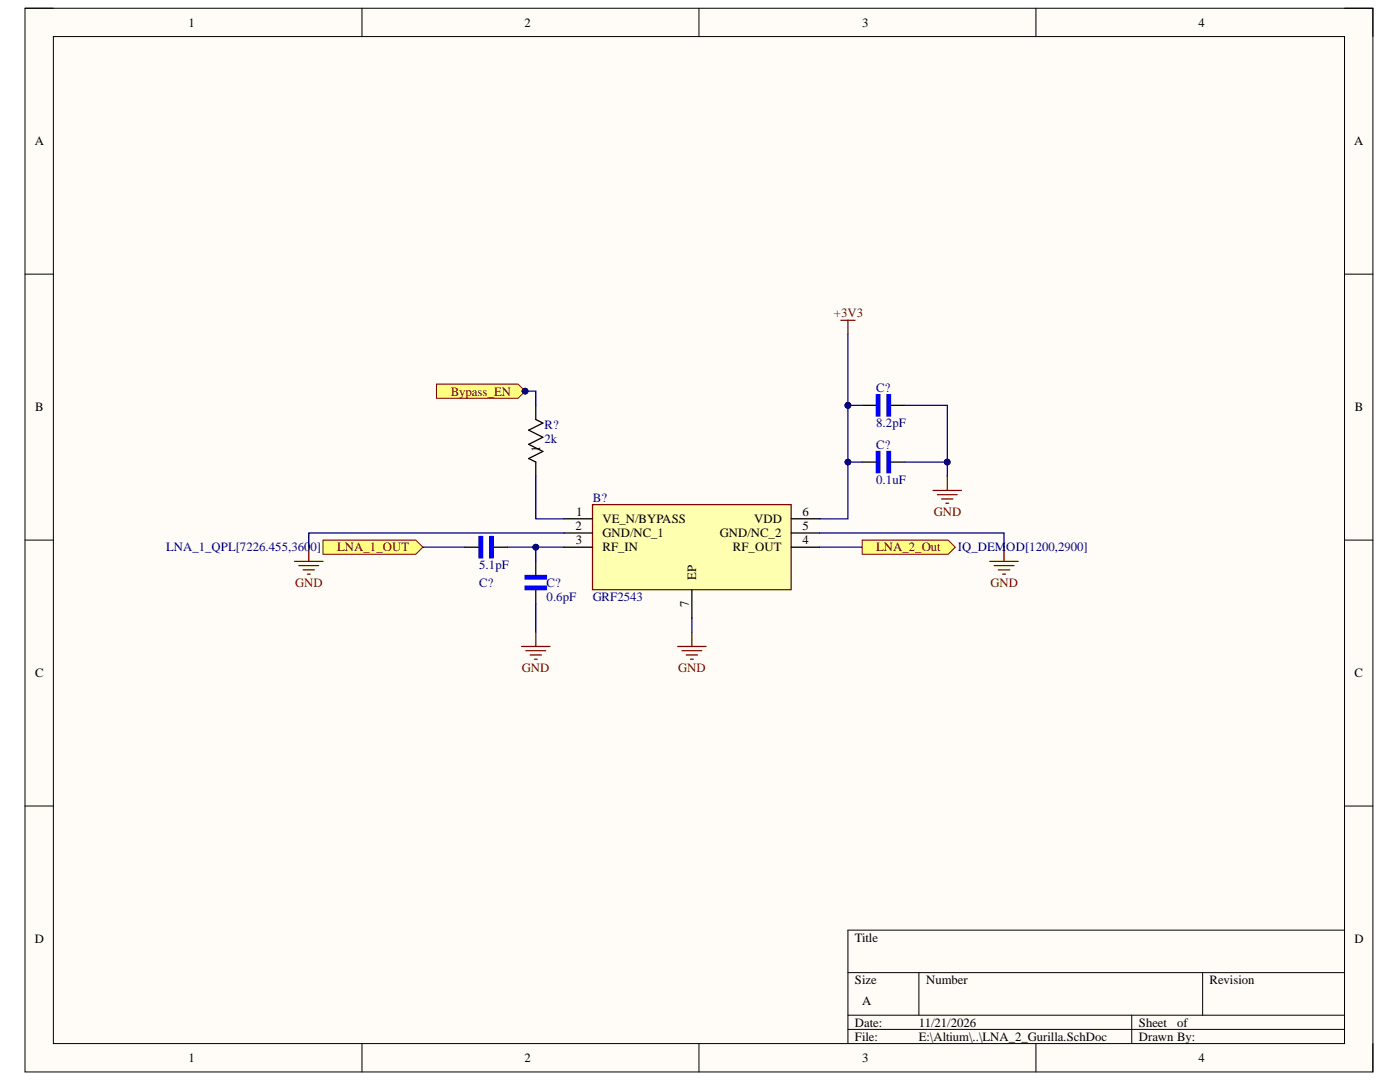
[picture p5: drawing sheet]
<svg xmlns="http://www.w3.org/2000/svg" width="279mm" height="216mm" viewBox="0 0 279 216" stroke-linecap="round" stroke-linejoin="round" font-family="sans-serif">
<path d="M5 1.6h269v212.3h-269z" fill-rule="evenodd" fill="#fffcf8"/>
<path d="M5 1.6h269v212.3h-269z" fill="none" stroke="#000" stroke-width=".2"/>
<path d="M10.7 7.3h257.6v200.9h-257.6z" fill-rule="evenodd" fill="#fffcf8"/>
<g fill="none" stroke="#000" stroke-width=".2">
<path d="M5 1.6h5.7M10.7 7.3h257.6v200.9h-257.6zM72.2 1.6v5.7M139.5 1.6v5.7M206.7 1.6v5.7M268.3 1.6h5.7v5.7M5 54.7h5.7M268.3 54.7h5.7M5 107.8h5.7M268.3 107.8h5.7M5 160.8h5.7M268.3 160.8h5.7"/>
<path d="M169.2 194.1h99.1M183.4 194.1v8.5M240 194.1v8.5M268.3 185.6h-99.1v22.6M72.2 208.2v5.7M139.5 208.2v5.7M169.2 202.6h99.1M169.2 205.4h99.1M206.7 208.2v5.7M225.9 202.6v5.6M274 208.2v5.7"/>
</g>
<path d="M118.3 100.7h39.6v17h-39.6z" fill-rule="evenodd" fill="#ffffb0"/>
<path d="M58.8 112h5.7M59.6 112.9h4M60.5 113.7h2.3M61.3 114.6h.6M61.6 109.2v2.8M118.3 100.7h39.6v17h-39.6zM197.5 112h5.7M198.4 112.9h4M199.2 113.7h2.3M200.1 114.6h.6M200.4 109.2v2.8" fill="none" stroke="#800000" stroke-width=".25"/>
<path d="M112.6 103.5h5.7M112.6 106.4h5.7M112.6 109.2h5.7M138.1 117.7v5.6M157.9 103.5h5.7M157.9 106.4h5.7M157.9 109.2h5.7" fill="none" stroke="#000" stroke-width=".25"/>
<path d="M95.6 107.1h.7v4.2h-.7z" fill-rule="evenodd" fill="#00f"/>
<path d="M95.6 107.1h.7v4.2h-.7z" fill="none" stroke="#00f" stroke-width=".25"/>
<path d="M97.7 107.1h.7v4.2h-.7z" fill-rule="evenodd" fill="#00f"/>
<path d="M97.7 107.1h.7v4.2h-.7z" fill="none" stroke="#00f" stroke-width=".25"/>
<path d="M92.8 109.2h2.8M98.4 109.2h2.9" fill="none" stroke="#000" stroke-width=".25"/>
<path d="M104.8 117h4.3v.7h-4.3z" fill-rule="evenodd" fill="#00f"/>
<path d="M104.8 117h4.3v.7h-4.3z" fill="none" stroke="#00f" stroke-width=".25"/>
<path d="M104.8 114.8h4.3v.7h-4.3z" fill-rule="evenodd" fill="#00f"/>
<path d="M104.8 114.8h4.3v.7h-4.3z" fill="none" stroke="#00f" stroke-width=".25"/>
<path d="M106.9 112v2.8M106.9 117.7v2.8" fill="none" stroke="#000" stroke-width=".25"/>
<path d="M174.9 90.1h.7v4.2h-.7z" fill-rule="evenodd" fill="#00f"/>
<path d="M174.9 90.1h.7v4.2h-.7z" fill="none" stroke="#00f" stroke-width=".25"/>
<path d="M177 90.1h.7v4.2h-.7z" fill-rule="evenodd" fill="#00f"/>
<path d="M177 90.1h.7v4.2h-.7z" fill="none" stroke="#00f" stroke-width=".25"/>
<path d="M172.1 92.2h2.8M177.7 92.2h2.9" fill="none" stroke="#000" stroke-width=".25"/>
<path d="M174.9 78.8h.7v4.2h-.7z" fill-rule="evenodd" fill="#00f"/>
<path d="M174.9 78.8h.7v4.2h-.7z" fill="none" stroke="#00f" stroke-width=".25"/>
<path d="M177 78.8h.7v4.2h-.7z" fill-rule="evenodd" fill="#00f"/>
<path d="M177 78.8h.7v4.2h-.7z" fill="none" stroke="#00f" stroke-width=".25"/>
<path d="M106.9 80.9v2.8l1.4 .7-2.8 1.4 2.8 1.4-2.8 1.5 2.8 1.4-2.8 1.4 1.4 .7v2.8M172.1 80.9h2.8M177.7 80.9h2.9" fill="none" stroke="#000" stroke-width=".25"/>
<path d="M167.8 63.9h2.8M169.2 63.9v2.8M186.2 97.9h5.7M187.1 98.7h3.9M187.9 99.6h2.3M189 95v2.9M188.8 100.4h.5M104.1 129h5.7M104.9 129.8h4M105.8 130.7h2.3M106.6 131.5h.6M106.9 126.2v2.8" fill="none" stroke="#800000" stroke-width=".25"/>
<path d="M64.5 107.8h18.5l1.4 1.4-1.4 1.4h-18.5z" fill-rule="evenodd" fill="#ffff80"/>
<path d="M64.5 107.8h18.5l1.4 1.4-1.4 1.4h-18.5z" fill="none" stroke="#800000" stroke-width=".2"/>
<path d="M172.1 107.8h17.1l1.4 1.4-1.4 1.4h-17.1z" fill-rule="evenodd" fill="#ffff80"/>
<path d="M172.1 107.8h17.1l1.4 1.4-1.4 1.4h-17.1z" fill="none" stroke="#800000" stroke-width=".2"/>
<path d="M87.1 76.6h16.3l1.4 1.5-1.4 1.4h-16.3z" fill-rule="evenodd" fill="#ffff80"/>
<path d="M87.1 76.6h16.3l1.4 1.5-1.4 1.4h-16.3z" fill="none" stroke="#800000" stroke-width=".2"/>
<circle cx="104.8" cy="78.1" r=".57" fill="#000080"/>
<circle cx="104.8" cy="78.1" r=".57" fill="none" stroke="#000080" stroke-width=".2"/>
<path d="M135.2 129h5.7M136.1 129.8h4M136.9 130.7h2.3M137.8 131.5h.6M138.1 126.2v2.8" fill="none" stroke="#800000" stroke-width=".25"/>
<path d="M106.9 109.2v2.8M112.6 106.4h-51v2.8M163.6 106.4h36.8v2.8" fill="none" stroke="#000080" stroke-width=".25"/>
<circle cx="106.9" cy="109.2" r=".57" fill="#000080"/>
<circle cx="106.9" cy="109.2" r=".57" fill="none" stroke="#000080" stroke-width=".2"/>
<path d="M169.2 92.2h2.9M106.9 120.5v5.7" fill="none" stroke="#000080" stroke-width=".25"/>
<circle cx="169.2" cy="92.2" r=".57" fill="#000080"/>
<circle cx="169.2" cy="92.2" r=".57" fill="none" stroke="#000080" stroke-width=".2"/>
<path d="M180.6 92.2h8.4" fill="none" stroke="#000080" stroke-width=".25"/>
<circle cx="189" cy="92.2" r=".57" fill="#000080"/>
<circle cx="189" cy="92.2" r=".57" fill="none" stroke="#000080" stroke-width=".2"/>
<path d="M169.2 80.9h2.9" fill="none" stroke="#000080" stroke-width=".25"/>
<circle cx="169.2" cy="80.9" r=".57" fill="#000080"/>
<circle cx="169.2" cy="80.9" r=".57" fill="none" stroke="#000080" stroke-width=".2"/>
<path d="M169.2 66.7v14.2" fill="none" stroke="#000080" stroke-width=".25"/>
<circle cx="169.2" cy="80.9" r=".57" fill="#000080"/>
<circle cx="169.2" cy="80.9" r=".57" fill="none" stroke="#000080" stroke-width=".2"/>
<path d="M104.1 78.1h2.8v2.8M106.9 95v8.5h5.7M163.6 109.2h8.5" fill="none" stroke="#000080" stroke-width=".25"/>
<circle cx="104.8" cy="78.1" r=".57" fill="#000080"/>
<circle cx="104.8" cy="78.1" r=".57" fill="none" stroke="#000080" stroke-width=".2"/>
<path d="M101.3 109.2h11.3M138.1 123.3v2.9" fill="none" stroke="#000080" stroke-width=".25"/>
<circle cx="106.9" cy="109.2" r=".57" fill="#000080"/>
<circle cx="106.9" cy="109.2" r=".57" fill="none" stroke="#000080" stroke-width=".2"/>
<path d="M169.2 80.9v22.6h-5.6" fill="none" stroke="#000080" stroke-width=".25"/>
<circle cx="169.2" cy="92.2" r=".57" fill="#000080"/>
<circle cx="169.2" cy="92.2" r=".57" fill="none" stroke="#000080" stroke-width=".2"/>
<circle cx="169.2" cy="80.9" r=".57" fill="#000080"/>
<circle cx="169.2" cy="80.9" r=".57" fill="none" stroke="#000080" stroke-width=".2"/>
<path d="M180.6 80.9h8.4v14.1" fill="none" stroke="#000080" stroke-width=".25"/>
<circle cx="189" cy="92.2" r=".57" fill="#000080"/>
<circle cx="189" cy="92.2" r=".57" fill="none" stroke="#000080" stroke-width=".2"/>
<path d="M84.4 109.2h8.4" fill="none" stroke="#000080" stroke-width=".25"/>
<g font-size="2.5">
<text x="37.6" y="5.3">1</text>
<text x="104.7" y="5.3">2</text>
<text x="172.1" y="5.3">3</text>
<text x="239.2" y="5.3">4</text>
<text x="6.9" y="29">A</text>
<text x="270.2" y="29">A</text>
<text x="7" y="82.1">B</text>
<text x="270.4" y="82.1">B</text>
<text x="107.8" y="90.2" transform="rotate(-90 107.8 90.2)">1</text>
<text x="114.8" y="105.8">2</text>
<text x="115" y="102.9">1</text>
<text x="120.2" y="104.4">VE_N/BYPASS</text>
<text x="120.2" y="107.2">GND/NC_1</text>
<text x="143.7" y="107.2">GND/NC_2</text>
<text x="150.5" y="104.4">VDD</text>
<text x="160.1" y="102.9">6</text>
<text x="160.1" y="105.8">5</text>
<text x="114.9" y="108.6">3</text>
<text x="120.2" y="110">RF_IN</text>
<text x="146.3" y="110">RF_OUT</text>
<text x="160.1" y="108.6">4</text>
<text x="138.9" y="115.7" transform="rotate(-90 138.9 115.7)">EP</text>
<text x="137.5" y="121.1" transform="rotate(-90 137.5 121.1)">7</text>
<text x="7" y="135.1">C</text>
<text x="270.3" y="135.1">C</text>
<text x="6.9" y="188.2">D</text>
<text x="170.6" y="187.9">Title</text>
<text x="270.3" y="188.2">D</text>
<text x="170.6" y="196.3">Size</text>
<text x="184.8" y="196.3">Number</text>
<text x="241.4" y="196.3">Revision</text>
<text x="172.1" y="200.6">A</text>
<text x="170.6" y="204.9">Date:</text>
<text x="170.6" y="207.6">File:</text>
<text x="183.4" y="204.9">11/21/2026</text>
<text x="183.4" y="207.6">E:\Altium\..\LNA_2_Gurilla.SchDoc</text>
<text x="227.3" y="204.9">Sheet</text>
<text x="227.3" y="207.6">Drawn By:</text>
<text x="234.9" y="204.9">of</text>
<text x="37.6" y="212">1</text>
<text x="104.7" y="212">2</text>
<text x="172.1" y="212">3</text>
<text x="239.2" y="212">4</text>
</g>
<g font-size="2.5" fill="#800000">
<text x="166.4" y="63.3">+3V3</text>
<text x="90" y="78.9">Bypass_EN</text>
<text x="186.4" y="102.9">GND</text>
<text x="67.3" y="110">LNA_1_OUT</text>
<text x="174.9" y="110">LNA_2_Out</text>
<text x="58.9" y="117.1">GND</text>
<text x="197.7" y="117.1">GND</text>
<text x="104.2" y="134.1">GND</text>
<text x="135.4" y="134.1">GND</text>
</g>
<g font-size="2.5" fill="#000080">
<text x="174.9" y="78.2">C?</text>
<text x="108.7" y="85.7">R?</text>
<text x="108.7" y="88.5">2k</text>
<text x="174.9" y="89.5">C?</text>
<text x="174.9" y="85.3">8.2pF</text>
<text x="118.3" y="100.2">B?</text>
<text x="174.9" y="96.6">0.1uF</text>
<text x="33.1" y="110">LNA_1_QPL[7226.455,3600]</text>
<text x="95.6" y="113.6">5.1pF</text>
<text x="191.2" y="110">IQ_DEM</text>
<text x="200.8" y="110">OD[1200,2900]</text>
<text x="95.6" y="117.1">C?</text>
<text x="109.1" y="117.1">C?</text>
<text x="109.1" y="119.9">0.6pF</text>
<text x="118.3" y="119.9">GRF2543</text>
</g>
</svg>
